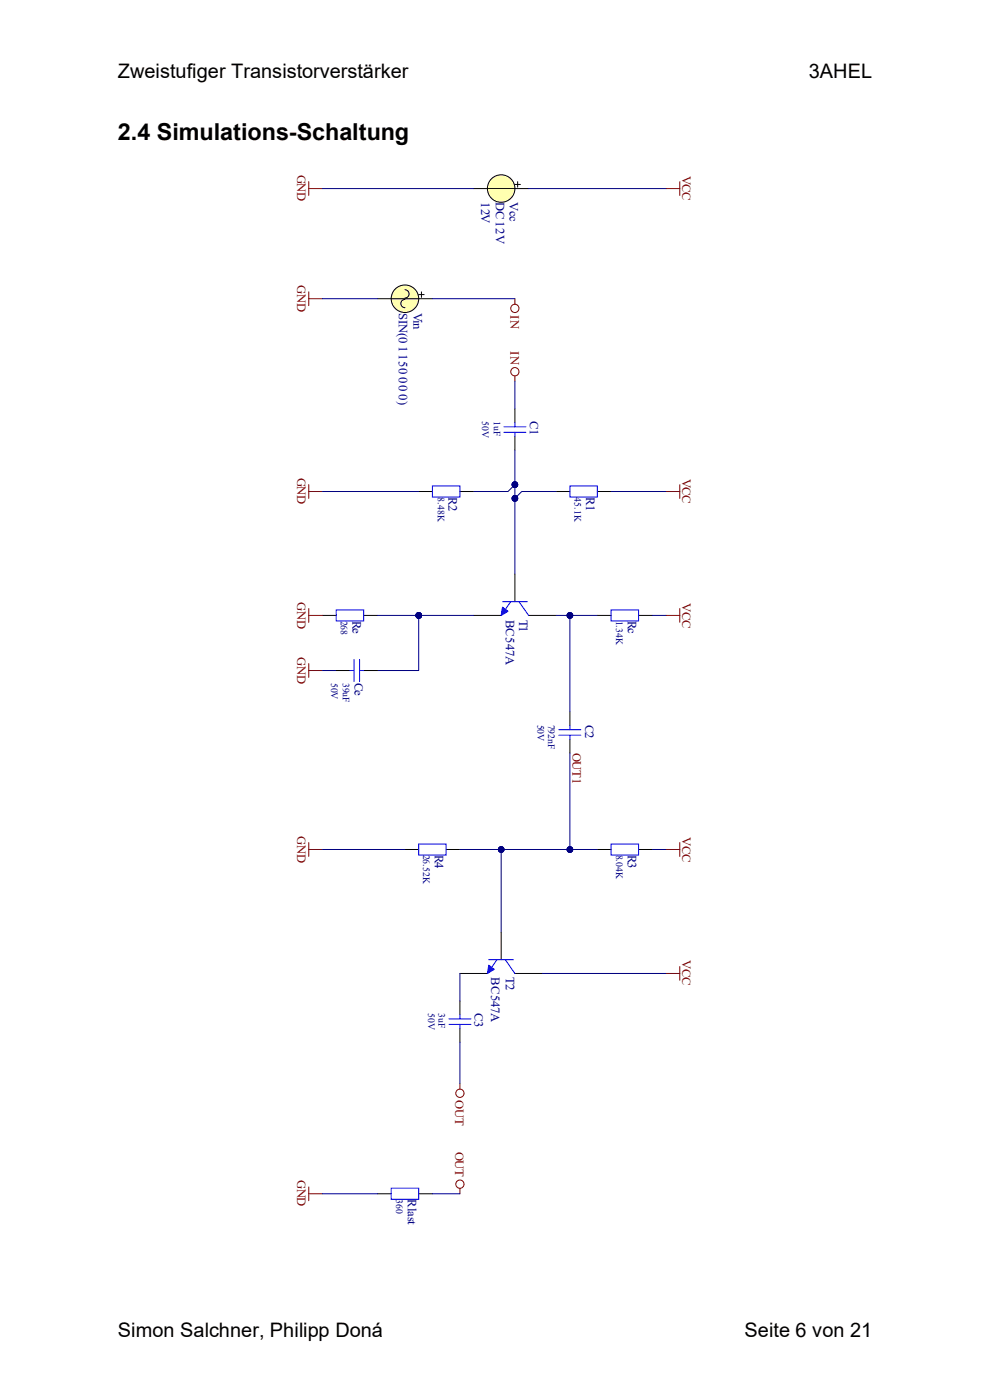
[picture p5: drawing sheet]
<svg xmlns="http://www.w3.org/2000/svg" width="210mm" height="297mm" viewBox="0 0 210 297" stroke-linecap="round" stroke-linejoin="round" font-family="sans-serif">
<g fill="none" stroke="#000" stroke-width=".21">
<path d="M109.2 86.7v3M109.2 92.6v2.9M88.8 104.3h2.9M97.6 104.3h2.9M118 104.3h2.9M126.7 104.3h2.9M68.4 130.6h2.9M77.2 130.6h2.9M100.5 130.6h5.8M109.2 121.8v5.8M112.1 130.6h5.9M126.7 130.6h2.9"/>
<path d="M135.5 130.6h2.9M85.9 180.2h2.9M94.6 180.2h3M126.7 180.2h2.9M135.5 180.2h2.9"/>
</g>
<g fill="none" stroke="#00f" stroke-width=".21">
<path d="M106.9 91.7h4.7M106.9 90.5h4.7M109.2 89.7v.8M109.2 91.7v.9M91.7 103.1h5.9v2.3h-5.9zM120.9 103.1h5.8v2.3h-5.8zM71.3 129.4h5.9v2.3h-5.9zM106.6 127.6h5.3M108.3 127.6l-2 3M110.1 127.6l2 3M129.6 129.4h5.9v2.3h-5.9zM88.8 179.1h5.8v2.3h-5.8z"/>
<path d="M129.6 179.1h5.9v2.3h-5.9z"/>
</g>
<path d="M106.6 128.8l1.2 .9-1.5 .9z" fill="#00f"/>
<path d="M106.6 128.8l1.2 .9-1.5 .9zM103.7 203.6h5.2M105.4 203.6l-2 2.9M107.2 203.6l2 2.9" fill="none" stroke="#00f" stroke-width=".21"/>
<path d="M106.3 197.7v5.9M97.6 206.5h5.8M109.2 206.5h5.9" fill="none" stroke="#000" stroke-width=".21"/>
<path d="M103.7 204.8l1.2 .8-1.5 .9z" fill="#00f"/>
<path d="M118.6 156h4.6M118.6 154.8h4.6M120.9 153.9v.9M120.9 156v.9M103.7 204.8l1.2 .8-1.5 .9zM83 252.1h5.8v2.3h-5.8z" fill="none" stroke="#00f" stroke-width=".21"/>
<g fill="none" stroke="#800000" stroke-width=".21">
<path d="M65.5 38.5v3M144.2 38.5v3M65.5 40h2.9M141.3 40h2.9M65.5 61.9v2.9M65.5 63.4h2.9M109.2 63.4v1.1M109.2 79.7v1.2M65.5 104.3h2.9M65.5 102.8v2.9M141.3 104.3h2.9M144.2 102.8v2.9"/>
<path d="M65.5 129.1v2.9M65.5 130.6h2.9M141.3 130.6h2.9M144.2 129.1v2.9M65.5 140.8v2.9M65.5 142.3h2.9M65.5 178.8v2.9M144.2 178.8v2.9M65.5 180.2h2.9M141.3 180.2h2.9M141.3 206.5h2.9M144.2 205.1v2.9"/>
<path d="M97.6 229.9v1.2M65.5 251.8v2.9M65.5 253.3h2.9M97.6 252.1v1.2"/>
<circle cx="109.2" cy="78.9" r=".88"/>
<circle cx="109.2" cy="65.4" r=".88"/>
<circle cx="97.6" cy="231.9" r=".88"/>
<circle cx="97.6" cy="251.2" r=".88"/>
</g>
<path d="M80.1 63.4h2.9M88.8 63.4h2.9M120.9 151v2.9M120.9 156.9v2.9M80.1 253.3h2.9M88.8 253.3h2.9" fill="none" stroke="#000" stroke-width=".21"/>
<circle cx="85.9" cy="63.4" r="2.92" fill="#ffffb0"/>
<g fill="none" stroke="#000" stroke-width=".21">
<path d="M100.5 40h2.9M109.2 40h2.9M83 63.4h5.8M85.9 61.5a.88 .88 0 0 1 .9 .9 .88 .88 0 0 1-.9 .8M85.9 63.5a.88 .88 0 0 0-.9 .9 .88 .88 0 0 0 .9 .9M88.8 62.5h1.2M89.4 61.9v1.2"/>
<circle cx="85.9" cy="63.4" r="2.92"/>
</g>
<circle cx="106.3" cy="40" r="2.92" fill="#ffffb0"/>
<g fill="none" stroke="#000" stroke-width=".21">
<path d="M109.2 39.1h1.2M109.8 38.5v1.2M103.4 40h5.8"/>
<circle cx="106.3" cy="40" r="2.92"/>
</g>
<path d="M109.2 102.8l-1.4 1.5h-7.3" fill="none" stroke="#000080" stroke-width=".21"/>
<circle cx="109.2" cy="102.8" r=".59" fill="#000080"/>
<g fill="none" stroke="#000080" stroke-width=".21">
<path d="M109.2 95.5v26.3"/>
<circle cx="109.2" cy="102.8" r=".59"/>
</g>
<circle cx="109.2" cy="102.8" r=".59" fill="#000080"/>
<circle cx="109.2" cy="102.8" r=".59" fill="none" stroke="#000080" stroke-width=".21"/>
<circle cx="109.2" cy="105.7" r=".59" fill="#000080"/>
<g fill="none" stroke="#000080" stroke-width=".21">
<path d="M118 104.3h-7.3l-1.5 1.4"/>
<circle cx="109.2" cy="105.7" r=".59"/>
</g>
<circle cx="109.2" cy="105.7" r=".59" fill="#000080"/>
<g fill="none" stroke="#000080" stroke-width=".21">
<path d="M88.8 130.6v11.7h-8.7"/>
<circle cx="109.2" cy="105.7" r=".59"/>
</g>
<circle cx="88.8" cy="130.6" r=".59" fill="#000080"/>
<g fill="none" stroke="#000080" stroke-width=".21">
<path d="M129.6 104.3h11.7M120.9 130.6v20.4"/>
<circle cx="88.8" cy="130.6" r=".59"/>
</g>
<circle cx="120.9" cy="130.6" r=".59" fill="#000080"/>
<g fill="none" stroke="#000080" stroke-width=".21">
<path d="M68.4 104.3h20.4M68.4 142.3h2.9M68.4 180.2h17.5M106.3 180.2v17.5M138.4 180.2h2.9"/>
<circle cx="120.9" cy="130.6" r=".59"/>
</g>
<circle cx="106.3" cy="180.2" r=".59" fill="#000080"/>
<g fill="none" stroke="#000080" stroke-width=".21">
<path d="M109.2 80.9v5.8M118 130.6h8.7M138.4 130.6h2.9M115.1 206.5h26.2"/>
<circle cx="106.3" cy="180.2" r=".59"/>
</g>
<circle cx="120.9" cy="130.6" r=".59" fill="#000080"/>
<g fill="none" stroke="#000080" stroke-width=".21">
<path d="M80.1 130.6h8.7"/>
<circle cx="120.9" cy="130.6" r=".59"/>
</g>
<circle cx="88.8" cy="130.6" r=".59" fill="#000080"/>
<g fill="none" stroke="#000080" stroke-width=".21">
<path d="M88.8 130.6h11.7"/>
<circle cx="88.8" cy="130.6" r=".59"/>
</g>
<circle cx="88.8" cy="130.6" r=".59" fill="#000080"/>
<g fill="none" stroke="#000080" stroke-width=".21">
<path d="M68.4 40h32.1M112.1 40h29.2M68.4 63.4h11.7M91.7 63.4h17.5M120.9 159.8v20.4M68.4 253.3h11.7M91.7 253.3h5.9"/>
<circle cx="88.8" cy="130.6" r=".59"/>
</g>
<circle cx="120.9" cy="180.2" r=".59" fill="#000080"/>
<g fill="none" stroke="#000080" stroke-width=".21">
<path d="M97.6 180.2h29.1"/>
<circle cx="120.9" cy="180.2" r=".59"/>
</g>
<circle cx="106.3" cy="180.2" r=".59" fill="#000080"/>
<circle cx="106.3" cy="180.2" r=".59" fill="none" stroke="#000080" stroke-width=".21"/>
<circle cx="120.9" cy="180.2" r=".59" fill="#000080"/>
<g fill="none" stroke="#000080" stroke-width=".21">
<path d="M97.6 206.5v5.9M97.6 221.1v8.8"/>
<circle cx="120.9" cy="180.2" r=".59"/>
</g>
<path d="M71.3 142.3h2.9M77.2 142.3h2.9M97.6 212.4v2.9M97.6 218.2v2.9" fill="none" stroke="#000" stroke-width=".21"/>
<path d="M75.1 139.9v4.7M76.3 139.9v4.7M74.2 142.3h.9M76.3 142.3h.9M95.2 217.3h4.7M95.2 216.2h4.7M97.6 215.3v.9M97.6 217.3v.9" fill="none" stroke="#00f" stroke-width=".21"/>
<circle cx="109.2" cy="102.8" r=".59" fill="#000080"/>
<circle cx="109.2" cy="102.8" r=".59" fill="none" stroke="#000080" stroke-width=".21"/>
<circle cx="109.2" cy="102.8" r=".59" fill="#000080"/>
<circle cx="109.2" cy="102.8" r=".59" fill="none" stroke="#000080" stroke-width=".21"/>
<circle cx="109.2" cy="105.7" r=".59" fill="#000080"/>
<circle cx="109.2" cy="105.7" r=".59" fill="none" stroke="#000080" stroke-width=".21"/>
<circle cx="109.2" cy="105.7" r=".59" fill="#000080"/>
<circle cx="109.2" cy="105.7" r=".59" fill="none" stroke="#000080" stroke-width=".21"/>
<circle cx="88.8" cy="130.6" r=".59" fill="#000080"/>
<circle cx="88.8" cy="130.6" r=".59" fill="none" stroke="#000080" stroke-width=".21"/>
<circle cx="120.9" cy="130.6" r=".59" fill="#000080"/>
<circle cx="120.9" cy="130.6" r=".59" fill="none" stroke="#000080" stroke-width=".21"/>
<circle cx="106.3" cy="180.2" r=".59" fill="#000080"/>
<circle cx="106.3" cy="180.2" r=".59" fill="none" stroke="#000080" stroke-width=".21"/>
<circle cx="120.9" cy="130.6" r=".59" fill="#000080"/>
<circle cx="120.9" cy="130.6" r=".59" fill="none" stroke="#000080" stroke-width=".21"/>
<circle cx="88.8" cy="130.6" r=".59" fill="#000080"/>
<circle cx="88.8" cy="130.6" r=".59" fill="none" stroke="#000080" stroke-width=".21"/>
<circle cx="88.8" cy="130.6" r=".59" fill="#000080"/>
<circle cx="88.8" cy="130.6" r=".59" fill="none" stroke="#000080" stroke-width=".21"/>
<circle cx="120.9" cy="180.2" r=".59" fill="#000080"/>
<circle cx="120.9" cy="180.2" r=".59" fill="none" stroke="#000080" stroke-width=".21"/>
<circle cx="106.3" cy="180.2" r=".59" fill="#000080"/>
<circle cx="106.3" cy="180.2" r=".59" fill="none" stroke="#000080" stroke-width=".21"/>
<circle cx="120.9" cy="180.2" r=".59" fill="#000080"/>
<circle cx="120.9" cy="180.2" r=".59" fill="none" stroke="#000080" stroke-width=".21"/>
<text font-size="5" x="25" y="29.6">2.4 Simulations-Schaltung</text>
<g font-size="4.2">
<text x="25" y="16.5">Zweistufiger Transistorverstärker</text>
<text x="171.6" y="16.5">3AHEL</text>
<text x="25" y="283.6">Simon Salchner, Philipp Doná</text>
<text x="157.9" y="283.6">Seite 6 von 21</text>
</g>
<g font-size="2.7" fill="#800000">
<text x="63" y="37" transform="rotate(90 63 37)">GND</text>
<text x="144.7" y="37.3" transform="rotate(90 144.7 37.3)">VCC</text>
<text x="63" y="60.5" transform="rotate(90 63 60.5)">GND</text>
<text x="108.3" y="66.9" transform="rotate(90 108.3 66.9)">IN</text>
<text x="108.3" y="74.5" transform="rotate(90 108.3 74.5)">IN</text>
<text x="63" y="101.3" transform="rotate(90 63 101.3)">GND</text>
<text x="144.7" y="101.6" transform="rotate(90 144.7 101.6)">VCC</text>
<text x="63" y="127.7" transform="rotate(90 63 127.7)">GND</text>
<text x="144.7" y="127.9" transform="rotate(90 144.7 127.9)">VCC</text>
<text x="63" y="139.5" transform="rotate(90 63 139.5)">GND</text>
<text x="121.5" y="159.7" transform="rotate(90 121.5 159.7)">OUT1</text>
<text x="63" y="177.4" transform="rotate(90 63 177.4)">GND</text>
<text x="144.7" y="177.6" transform="rotate(90 144.7 177.6)">VCC</text>
<text x="144.7" y="203.7" transform="rotate(90 144.7 203.7)">VCC</text>
<text x="96.6" y="233.4" transform="rotate(90 96.6 233.4)">OUT</text>
<text x="96.6" y="244.3" transform="rotate(90 96.6 244.3)">OUT</text>
<text x="63" y="250.3" transform="rotate(90 63 250.3)">GND</text>
</g>
<g font-size="2.7" fill="#000080">
<text x="102.1" y="42.8" transform="rotate(90 102.1 42.8)">12V</text>
<text x="105.2" y="42.8" transform="rotate(90 105.2 42.8)">DC 12V</text>
<text x="108.1" y="42.8" transform="rotate(90 108.1 42.8)">Vcc</text>
<text x="84.6" y="66.3" transform="rotate(90 84.6 66.3)">SIN(0 1 150 0 0 0)</text>
<text x="87.7" y="66.3" transform="rotate(90 87.7 66.3)">Vin</text>
<text x="112.4" y="89.4" transform="rotate(90 112.4 89.4)">C1</text>
<text x="95.1" y="105.5" transform="rotate(90 95.1 105.5)">R2</text>
<text x="124.3" y="105.5" transform="rotate(90 124.3 105.5)">R1</text>
<text x="74.8" y="131.7" transform="rotate(90 74.8 131.7)">Re</text>
<text x="107.3" y="131.4" transform="rotate(90 107.3 131.4)">BC547A</text>
<text x="110.2" y="131.4" transform="rotate(90 110.2 131.4)">T1</text>
<text x="133.2" y="131.7" transform="rotate(90 133.2 131.7)">Rc</text>
<text x="75.2" y="144.8" transform="rotate(90 75.2 144.8)">Ce</text>
<text x="124.1" y="153.7" transform="rotate(90 124.1 153.7)">C2</text>
<text x="92.2" y="181.3" transform="rotate(90 92.2 181.3)">R4</text>
<text x="133.2" y="181.3" transform="rotate(90 133.2 181.3)">R3</text>
<text x="104.2" y="207.3" transform="rotate(90 104.2 207.3)">BC547A</text>
<text x="107.3" y="207.3" transform="rotate(90 107.3 207.3)">T2</text>
<text x="100.7" y="214.9" transform="rotate(90 100.7 214.9)">C3</text>
<text x="86.5" y="254.5" transform="rotate(90 86.5 254.5)">Rlast</text>
</g>
<g font-size="2.1" fill="#000080">
<text x="102.3" y="89.4" transform="rotate(90 102.3 89.4)">50V</text>
<text x="104.8" y="89.4" transform="rotate(90 104.8 89.4)">1uF</text>
<text x="92.9" y="105.5" transform="rotate(90 92.9 105.5)">8.48K</text>
<text x="121.9" y="105.5" transform="rotate(90 121.9 105.5)">45.1K</text>
<text x="72.3" y="131.7" transform="rotate(90 72.3 131.7)">268</text>
<text x="130.7" y="131.7" transform="rotate(90 130.7 131.7)">1.34K</text>
<text x="70.2" y="144.8" transform="rotate(90 70.2 144.8)">50V</text>
<text x="72.7" y="144.8" transform="rotate(90 72.7 144.8)">39uF</text>
<text x="114" y="153.7" transform="rotate(90 114 153.7)">50V</text>
<text x="116.3" y="153.7" transform="rotate(90 116.3 153.7)">792nF</text>
<text x="89.8" y="181.3" transform="rotate(90 89.8 181.3)">26.52K</text>
<text x="130.7" y="181.3" transform="rotate(90 130.7 181.3)">8.04K</text>
<text x="90.8" y="214.9" transform="rotate(90 90.8 214.9)">50V</text>
<text x="93" y="214.9" transform="rotate(90 93 214.9)">3uF</text>
<text x="84" y="254.5" transform="rotate(90 84 254.5)">360</text>
</g>
</svg>
